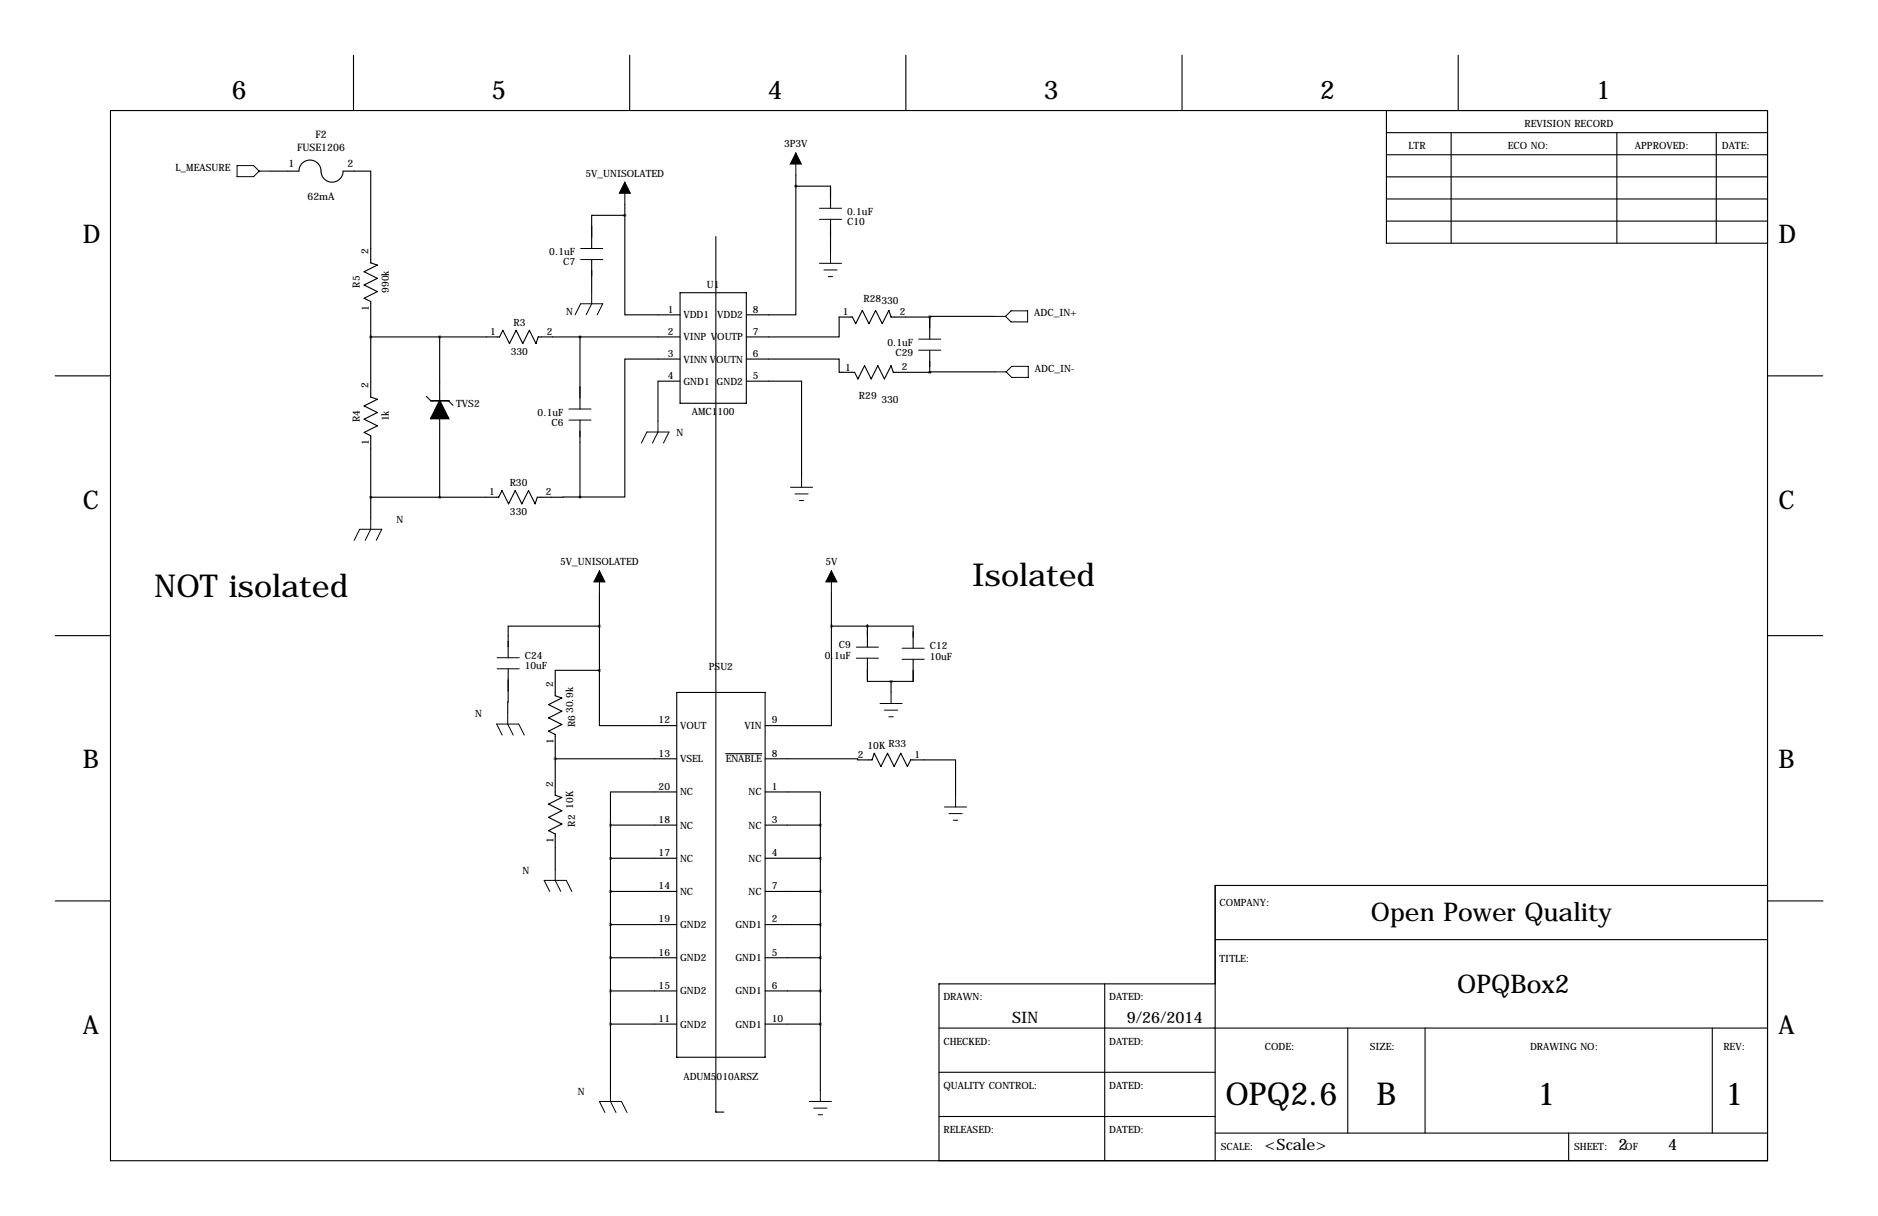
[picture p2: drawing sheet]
<svg xmlns="http://www.w3.org/2000/svg" width="432mm" height="279mm" viewBox="0 0 432 279" stroke-linecap="round" stroke-linejoin="round" font-family="sans-serif">
<g fill="none" stroke="#000" stroke-width=".25">
<path d="M81.3 12.7v12.7M144.8 12.7v12.7M208.3 12.7v12.7M271.8 12.7v12.7M335.3 12.7v12.7M25.4 25.4h381v241.3h-381zM62.1 39.3h6.6a2.54 2.54 0 0 1 2.6-2.5 2.54 2.54 0 0 1 2.5 2.5 2.54 2.54 0 0 0 2.6 2.6 2.54 2.54 0 0 0 2.5-2.6h6.3v21.1l1.6 .5-3.1 1.5 3.1 1.6-3.1 1.5 3.1 1.5-3.1 1.5 1.5 .8v21.9l1.6 .5-3.1 1.6 3.1 1.5-3.1 1.5 3.1 1.5-3.1 1.6 1.5 .7v19M318.8 30.5h87.6M318.8 35.6h87.6M318.8 25.4v30.5h87.6M333.7 30.5v25.4M371.8 30.5v25.4"/>
<path d="M394.6 30.5v25.4M136 59.6v7.7M143.7 49.5v22.8h12.7M143.7 49.5h-7.7v7.6M143.7 46.9v2.6M164.6 54.4v201.1h1.8M183 42.8v29.5h-11.4M183 42.8h8v5.1M183 40.2v2.6M191 50.4v7.6M318.8 45.7h87.6M318.8 50.8h87.6"/>
<path d="M318.8 40.6h87.6M85.2 77.4h29.7l.7-1.5 1.5 3 1.6-3 1.5 3 1.5-3 1.5 3 .5-1.5h32.7M101.1 77.4v14.7M133.3 77.4v16.6M156.4 67.3h15.2v25.4h-15.2zM213.8 72.8h-8.9l-.5-1.5-1.6 3.1-1.5-3.1-1.5 3.1-1.5-3.1-1.6 3.1-.7-1.6h-3.1v4.6h-21.3M213.8 72.8h.1M213.8 72.8v5.1M228.7 72.7h-14.9v.1M12.7 86.4h12.7M98 91.1l1.1 1M101.1 96.2v18"/>
<path d="M103.1 92.1h.1M103.1 92.1l1 1M133.3 96.5v17.7M156.4 82.5h-12.7v31.7h-10.4M156.4 87.6h-5.1v9.1M171.6 87.6h12.7v21.8M171.6 82.5h21.3v3h3.6l.8 1.6 1.5-3.1 1.5 3.1 1.5-3.1 1.6 3.1 1.5-3.1 .5 1.5h8.4M213.8 85.5h.1M213.8 80.5v5M228.8 85.4l-15 .1M406.4 86.4h12.7M133.3 114.2h-9.8l-.5 1.6-1.5-3.1-1.5 3.1-1.5-3.1-1.6 3.1-1.5-3.1-.7 1.5h-29.5"/>
<path d="M137.8 136.2v17.8M191.2 136.2v7.7M12.7 146h12.7M116.8 153.7l-.1 10.1M137.8 154v12.7h17.8M137.8 154h-10.1v5.9l1.5 .5-3.1 1.5 3.1 1.5-3.1 1.5 3.1 1.6-3.1 1.5 1.6 .8v13.9l1.5 .5-3.1 1.6 3.1 1.5-3.1 1.5 3.1 1.5-3.1 1.6 1.6 .7v8.1M137.8 143.9h-21v7.2M155.6 159.1h20.3v83.8h-20.3zM191.2 143.9v22.8h-15.3M191.2 143.9h18.8v5M199.4 151.2v5.4h5.5M199.4 143.6v5.1"/>
<path d="M204.9 156.6v2.5M210 151.5v5.1h-5.1M406.4 146h12.7M127.7 174.3h27.9M166.9 173.2h8.3M175.9 174.3h21.3v.3h3.3l.5-1.5 1.5 3 1.6-3 1.5 3 1.5-3 1.5 3 .8-1.5h10.3v8.3M140.4 189.6h15.2M140.4 197.2h15.2M140.4 189.6v60.9M155.6 182h-15.2v7.6M175.9 182h12.7v7.6M175.9 189.6h12.7"/>
<path d="M175.9 197.2h12.7M188.6 189.6v60.9M12.7 207h12.7M140.4 212.4h15.2M140.4 204.8h15.2M175.9 212.4h12.7M175.9 204.8h12.7M279.4 215.9h127M406.4 203.5h-127v63.2M406.5 207h12.7M140.4 220.1h15.2M140.4 227.7h15.2"/>
<path d="M140.4 235.3h15.2M175.9 220.1h12.7M175.9 227.7h12.7M175.9 235.3h12.7M215.9 236.2h190.5M254 226.1v40.6M279.4 226.1h-63.5v40.6M309.9 236.2v24.1M327.7 236.2v24.1M393.7 236.2v24.1M215.9 246.4h63.5M215.9 256.5h63.5"/>
<path d="M279.4 260.3h127M360.7 260.3v6.4"/>
</g>
<g fill="none" stroke="#000" stroke-width=".23">
<path d="M54.5 38h3.8l1.3 1.3-1.3 1.3h-3.8zM59.6 39.3h2.5M183 35.2v5M133.5 59.6h5.1M133.5 57.1h5.1M143.7 41.9v5M188.4 50.4h5.1M188.4 47.9h5.1M191 58v2.5M132.2 72.3l1.3-2.5h5.1l-1.3 2.5M136 67.3v2.5l-1.2 2.5M188.4 60.5h5.1"/>
<path d="M189.4 62h3.1M190.4 63.6h1.1M211.2 77.9h5.1M228.7 72.7h2.5M232.5 71.4h3.8v2.6h-3.8l-1.3-1.3zM130.8 96.5h5.1M130.8 94h5.1M151.3 96.7v2.6l-1.3 2.5M211.2 80.5h5.1M228.8 85.4h2.5M232.6 84.2h3.8v2.5h-3.8l-1.3-1.3zM85.2 119.1v2.5l-1.2 2.6"/>
<path d="M147.5 101.8l1.2-2.5h5.1l-1.2 2.5M181.8 112h5M182.8 113.5h3M183.8 115h1M184.3 109.4v2.6M81.4 124.2l1.3-2.6h5.1l-1.3 2.6M137.8 131.2v5M191.2 131.2v5M114.3 151.1h5.1M114.3 153.7h5.1M196.9 148.7h5.1M196.9 151.2h5.1"/>
<path d="M204.9 159.1v2.5M207.4 148.9h5.1M207.4 151.5h5.1M115.5 168.9l-1.3-2.5h5.1l1.2 2.5M116.7 163.8v2.6l1.3 2.5M202.3 161.6h5.1M203.4 163.2h3M204.4 164.7h1M127.7 199.7v2.6l1.2 2.5M217.2 185.4h5M218.2 186.9h3M219.2 188.5h1"/>
<path d="M219.7 182.9v2.5M126.4 204.8l-1.3-2.5h5.1l1.3 2.5M139.1 255.6l-1.3-2.5h5.1l1.3 2.5M140.4 250.5v2.6l1.2 2.5M186.1 253.1h5.1M187.1 254.6h3M188.1 256.1h1M188.6 250.5v2.6"/>
</g>
<path d="M99.1 92.1h4" fill="none" stroke="#000" stroke-width=".38"/>
<path d="M101.1 92.1l2 4.1h-4z" fill="#000" stroke="#000" stroke-width=".38"/>
<path d="M183 35.2l1.3 2.5h-2.6zM143.7 41.9l1.2 2.5h-2.5zM137.8 131.2l1.3 2.5h-2.5zM191.2 131.2l1.2 2.5h-2.5z" fill="#000" stroke="#000" stroke-width=".23"/>
<path d="M143.6 49.5a.05 .05 0 0 0 .1 0 .05 .05 0 0 0-.1 0zM85.2 114.2a.05 .05 0 0 0 .1 0 .05 .05 0 0 0-.1 0zM85.2 77.4a.05 .05 0 0 0 .1 0 .05 .05 0 0 0-.1 0zM140.3 189.6a.05 .05 0 0 0 .1 0 .05 .05 0 0 0-.1 0zM140.3 197.2a.05 .05 0 0 0 .1 0 .05 .05 0 0 0-.1 0zM140.3 204.8a.05 .05 0 0 0 .1 0 .05 .05 0 0 0-.1 0zM140.3 212.4a.05 .05 0 0 0 .1 0 .05 .05 0 0 0-.1 0zM140.3 220.1a.05 .05 0 0 0 .1 0 .05 .05 0 0 0-.1 0zM140.3 227.7a.05 .05 0 0 0 .1 0 .05 .05 0 0 0-.1 0zM140.3 235.3a.05 .05 0 0 0 .1 0 .05 .05 0 0 0-.1 0zM191.1 143.9a.05 .05 0 0 0 .1 0 .05 .05 0 0 0-.1 0zM199.4 143.9a.05 .05 0 0 0 .1 0 .05 .05 0 0 0-.1 0zM127.6 174.3a.05 .05 0 0 0 .1 0 .05 .05 0 0 0-.1 0zM213.7 72.8a.05 .05 0 0 0 .1 0 .05 .05 0 0 0-.1 0zM213.7 85.5a.05 .05 0 0 0 .1 0 .05 .05 0 0 0-.1 0zM133.3 77.4a.05 .05 0 0 0 .1 0 .05 .05 0 0 0-.1 0zM133.3 114.2a.05 .05 0 0 0 .1 0 .05 .05 0 0 0-.1 0z" fill="#000" stroke="#000" stroke-width=".63"/>
<g font-size="7.3">
<text x="35.6" y="137.2">NOT isolated</text>
<text x="223.5" y="134.6">Isolated</text>
<text x="281.8" y="254">OPQ2.6</text>
<text x="316.5" y="254">B</text>
<text x="353.5" y="254">1</text>
<text x="396.7" y="254">1</text>
</g>
<g font-size="5.9">
<text x="53.3" y="22.9">6</text>
<text x="113" y="22.9">5</text>
<text x="176.5" y="22.9">4</text>
<text x="240" y="22.9">3</text>
<text x="303.5" y="22.9">2</text>
<text x="367" y="22.9">1</text>
<text x="19" y="55.9">D</text>
<text x="408.9" y="55.9">D</text>
<text x="19" y="116.8">C</text>
<text x="408.9" y="116.8">C</text>
<text x="19" y="176.5">B</text>
<text x="408.9" y="176.5">B</text>
<text x="315.2" y="211.6">Open Power Quality</text>
<text x="335.1" y="228.1">OPQBox2</text>
<text x="19" y="237.5">A</text>
<text x="408.9" y="237.5">A</text>
</g>
<g font-size="3.6">
<text x="232.7" y="235">SIN</text>
<text x="259.1" y="235">9/26/2014</text>
<text x="290.8" y="264.2">&lt;Scale&gt;</text>
<text x="372.1" y="264.2">2</text>
<text x="383.5" y="264.2">4</text>
</g>
<g font-size="2.4">
<text x="68.3" y="34.6">FUSE1206</text>
<text x="72.5" y="31.7">F2</text>
<text x="66.4" y="38.3">1</text>
<text x="79.9" y="38.3">2</text>
<text x="70.7" y="46.1">62mA</text>
</g>
<g font-size="2.3">
<text x="350.5" y="29.2">REVISION RECORD</text>
<text x="180.3" y="33.9">3P3V</text>
<text x="323.8" y="34.3">LTR</text>
<text x="346.7" y="34.3">ECO NO:</text>
<text x="375.9" y="34.3">APPROVED:</text>
<text x="395.9" y="34.3">DATE:</text>
<text x="40.3" y="39.3">L_MEASURE</text>
<text x="134.6" y="40.6">5V_UNISOLATED</text>
<text x="194.8" y="51.8">C10</text>
<text x="194.8" y="49.4">0.1uF</text>
<text x="84.7" y="58.4" transform="rotate(-90 84.7 58.4)">2</text>
<text x="126.3" y="58.6">0.1uF</text>
<text x="129.5" y="61">C7</text>
<text x="82.7" y="66.1" transform="rotate(-90 82.7 66.1)">R5</text>
<text x="84.8" y="71.5" transform="rotate(-90 84.8 71.5)">1</text>
<text x="89.4" y="67.3" transform="rotate(-90 89.4 67.3)">990k</text>
<text x="153.5" y="71.8">1</text>
<text x="162.5" y="66.2">U1</text>
<text x="173.1" y="71.8">8</text>
<text x="198.5" y="69.4">R28330</text>
<text x="112.7" y="77">1</text>
<text x="118" y="74.9">R3</text>
<text x="125.7" y="76.9">2</text>
<text x="130.2" y="72.3">N</text>
<text x="153.5" y="76.9">2</text>
<text x="157.1" y="73.1">VDD1</text>
<text x="164.9" y="73.1">VDD2</text>
<text x="173.1" y="76.9">7</text>
<text x="193.8" y="72.4">1</text>
<text x="206.9" y="72.3">2</text>
<text x="237.8" y="72.7">ADC_IN+</text>
<text x="117.5" y="81.6">330</text>
<text x="153.5" y="82">3</text>
<text x="157.1" y="78.2">VINP VOUTP</text>
<text x="157.1" y="83.3">VINN VOUTN</text>
<text x="173.1" y="82">6</text>
<text x="204" y="79.5">0.1uF</text>
<text x="205.9" y="81.8">C29</text>
<text x="84.7" y="89.3" transform="rotate(-90 84.7 89.3)">2</text>
<text x="153.5" y="87.1">4</text>
<text x="157.1" y="88.4">GND1</text>
<text x="164.8" y="88.4">GND2</text>
<text x="173.1" y="87.1">5</text>
<text x="194.3" y="85.1">1</text>
<text x="207.4" y="85">2</text>
<text x="237.9" y="85.4">ADC_IN-</text>
<text x="104.9" y="93.6">TVS2</text>
<text x="123.6" y="95.5">0.1uF</text>
<text x="159" y="95.3">AMC1100</text>
<text x="197.5" y="91.7">R29</text>
<text x="202.6" y="92.7">330</text>
<text x="82.7" y="96.9" transform="rotate(-90 82.7 96.9)">R4</text>
<text x="89.4" y="96.8" transform="rotate(-90 89.4 96.8)">1k</text>
<text x="126.8" y="97.9">C6</text>
<text x="155.6" y="100.3">N</text>
<text x="84.8" y="102.3" transform="rotate(-90 84.8 102.3)">1</text>
<text x="112.5" y="113.8">1</text>
<text x="117.2" y="111.7">R30</text>
<text x="125.5" y="113.7">2</text>
<text x="117.3" y="118.4">330</text>
<text x="91.2" y="120.1">N</text>
<text x="128.8" y="129.9">5V_UNISOLATED</text>
<text x="189.8" y="129.9">5V</text>
<text x="192.9" y="148.9">C9</text>
<text x="213.8" y="149.2">C12</text>
<text x="120.6" y="151.4">C24</text>
<text x="120.6" y="153.8">10uF</text>
<text x="163" y="154">PSU2</text>
<text x="189.6" y="151.5">0.1uF</text>
<text x="213.8" y="151.6">10uF</text>
<text x="127.2" y="157.9" transform="rotate(-90 127.2 157.9)">2</text>
<text x="109.2" y="164.8">N</text>
<text x="131.8" y="163.8" transform="rotate(-90 131.8 163.8)">30.9k</text>
<text x="132.2" y="167.1" transform="rotate(-90 132.2 167.1)">R6</text>
<text x="151.4" y="166.2">12</text>
<text x="156.4" y="167.5">VOUT</text>
<text x="171.2" y="167.5">VIN</text>
<text x="177.4" y="166.2">9</text>
<text x="127.3" y="170.9" transform="rotate(-90 127.3 170.9)">1</text>
<text x="151.4" y="173.8">13</text>
<text x="177.4" y="173.8">8</text>
<text x="199.5" y="172.1">10K R33</text>
<text x="156.4" y="175.2">VSEL</text>
<text x="166.9" y="175.2">ENABLE</text>
<text x="197.2" y="174.1">2</text>
<text x="210.3" y="174.2">1</text>
<text x="127.2" y="180.7" transform="rotate(-90 127.2 180.7)">2</text>
<text x="131.8" y="185.8" transform="rotate(-90 131.8 185.8)">10K</text>
<text x="151.4" y="181.5">20</text>
<text x="156.4" y="182.8">NC</text>
<text x="172.1" y="182.8">NC</text>
<text x="177.4" y="181.5">1</text>
<text x="132.2" y="190" transform="rotate(-90 132.2 190)">R2</text>
<text x="151.4" y="189.1">18</text>
<text x="156.4" y="190.4">NC</text>
<text x="172.1" y="190.4">NC</text>
<text x="177.4" y="189.1">3</text>
<text x="127.3" y="193.8" transform="rotate(-90 127.3 193.8)">1</text>
<text x="151.4" y="196.7">17</text>
<text x="177.4" y="196.7">4</text>
<text x="120.2" y="200.8">N</text>
<text x="156.4" y="198">NC</text>
<text x="172.1" y="198">NC</text>
<text x="151.4" y="204.3">14</text>
<text x="156.4" y="205.6">NC</text>
<text x="172.1" y="205.6">NC</text>
<text x="177.4" y="204.3">7</text>
<text x="280.4" y="208.3">COMPANY:</text>
<text x="151.4" y="211.9">19</text>
<text x="156.4" y="213.3">GND2</text>
<text x="169.1" y="213.3">GND1</text>
<text x="177.4" y="211.9">2</text>
<text x="151.4" y="219.6">16</text>
<text x="156.4" y="220.9">GND2</text>
<text x="169.1" y="220.9">GND1</text>
<text x="177.4" y="219.6">5</text>
<text x="280.4" y="221">TITLE:</text>
<text x="151.4" y="227.2">15</text>
<text x="177.4" y="227.2">6</text>
<text x="156.4" y="228.5">GND2</text>
<text x="169.1" y="228.5">GND1</text>
<text x="216.9" y="229.9">DRAWN:</text>
<text x="255" y="229.9">DATED:</text>
<text x="151.4" y="234.8">11</text>
<text x="156.4" y="236.1">GND2</text>
<text x="169.1" y="236.1">GND1</text>
<text x="177.4" y="234.8">10</text>
<text x="216.9" y="240">CHECKED:</text>
<text x="255" y="240">DATED:</text>
<text x="290.8" y="241.3">CODE:</text>
<text x="315" y="241.3">SIZE:</text>
<text x="351.8" y="241.3">DRAWING NO:</text>
<text x="396.2" y="241.3">REV:</text>
<text x="132.9" y="251.6">N</text>
<text x="157.1" y="248.1">ADUM5010ARSZ</text>
<text x="216.9" y="250.2">QUALITY CONTROL:</text>
<text x="255" y="250.2">DATED:</text>
<text x="216.9" y="260.3">RELEASED:</text>
<text x="255" y="260.3">DATED:</text>
<text x="280.7" y="264.2">SCALE:</text>
<text x="361.9" y="264.2">SHEET:</text>
<text x="373.7" y="264.2">OF</text>
</g>
</svg>
